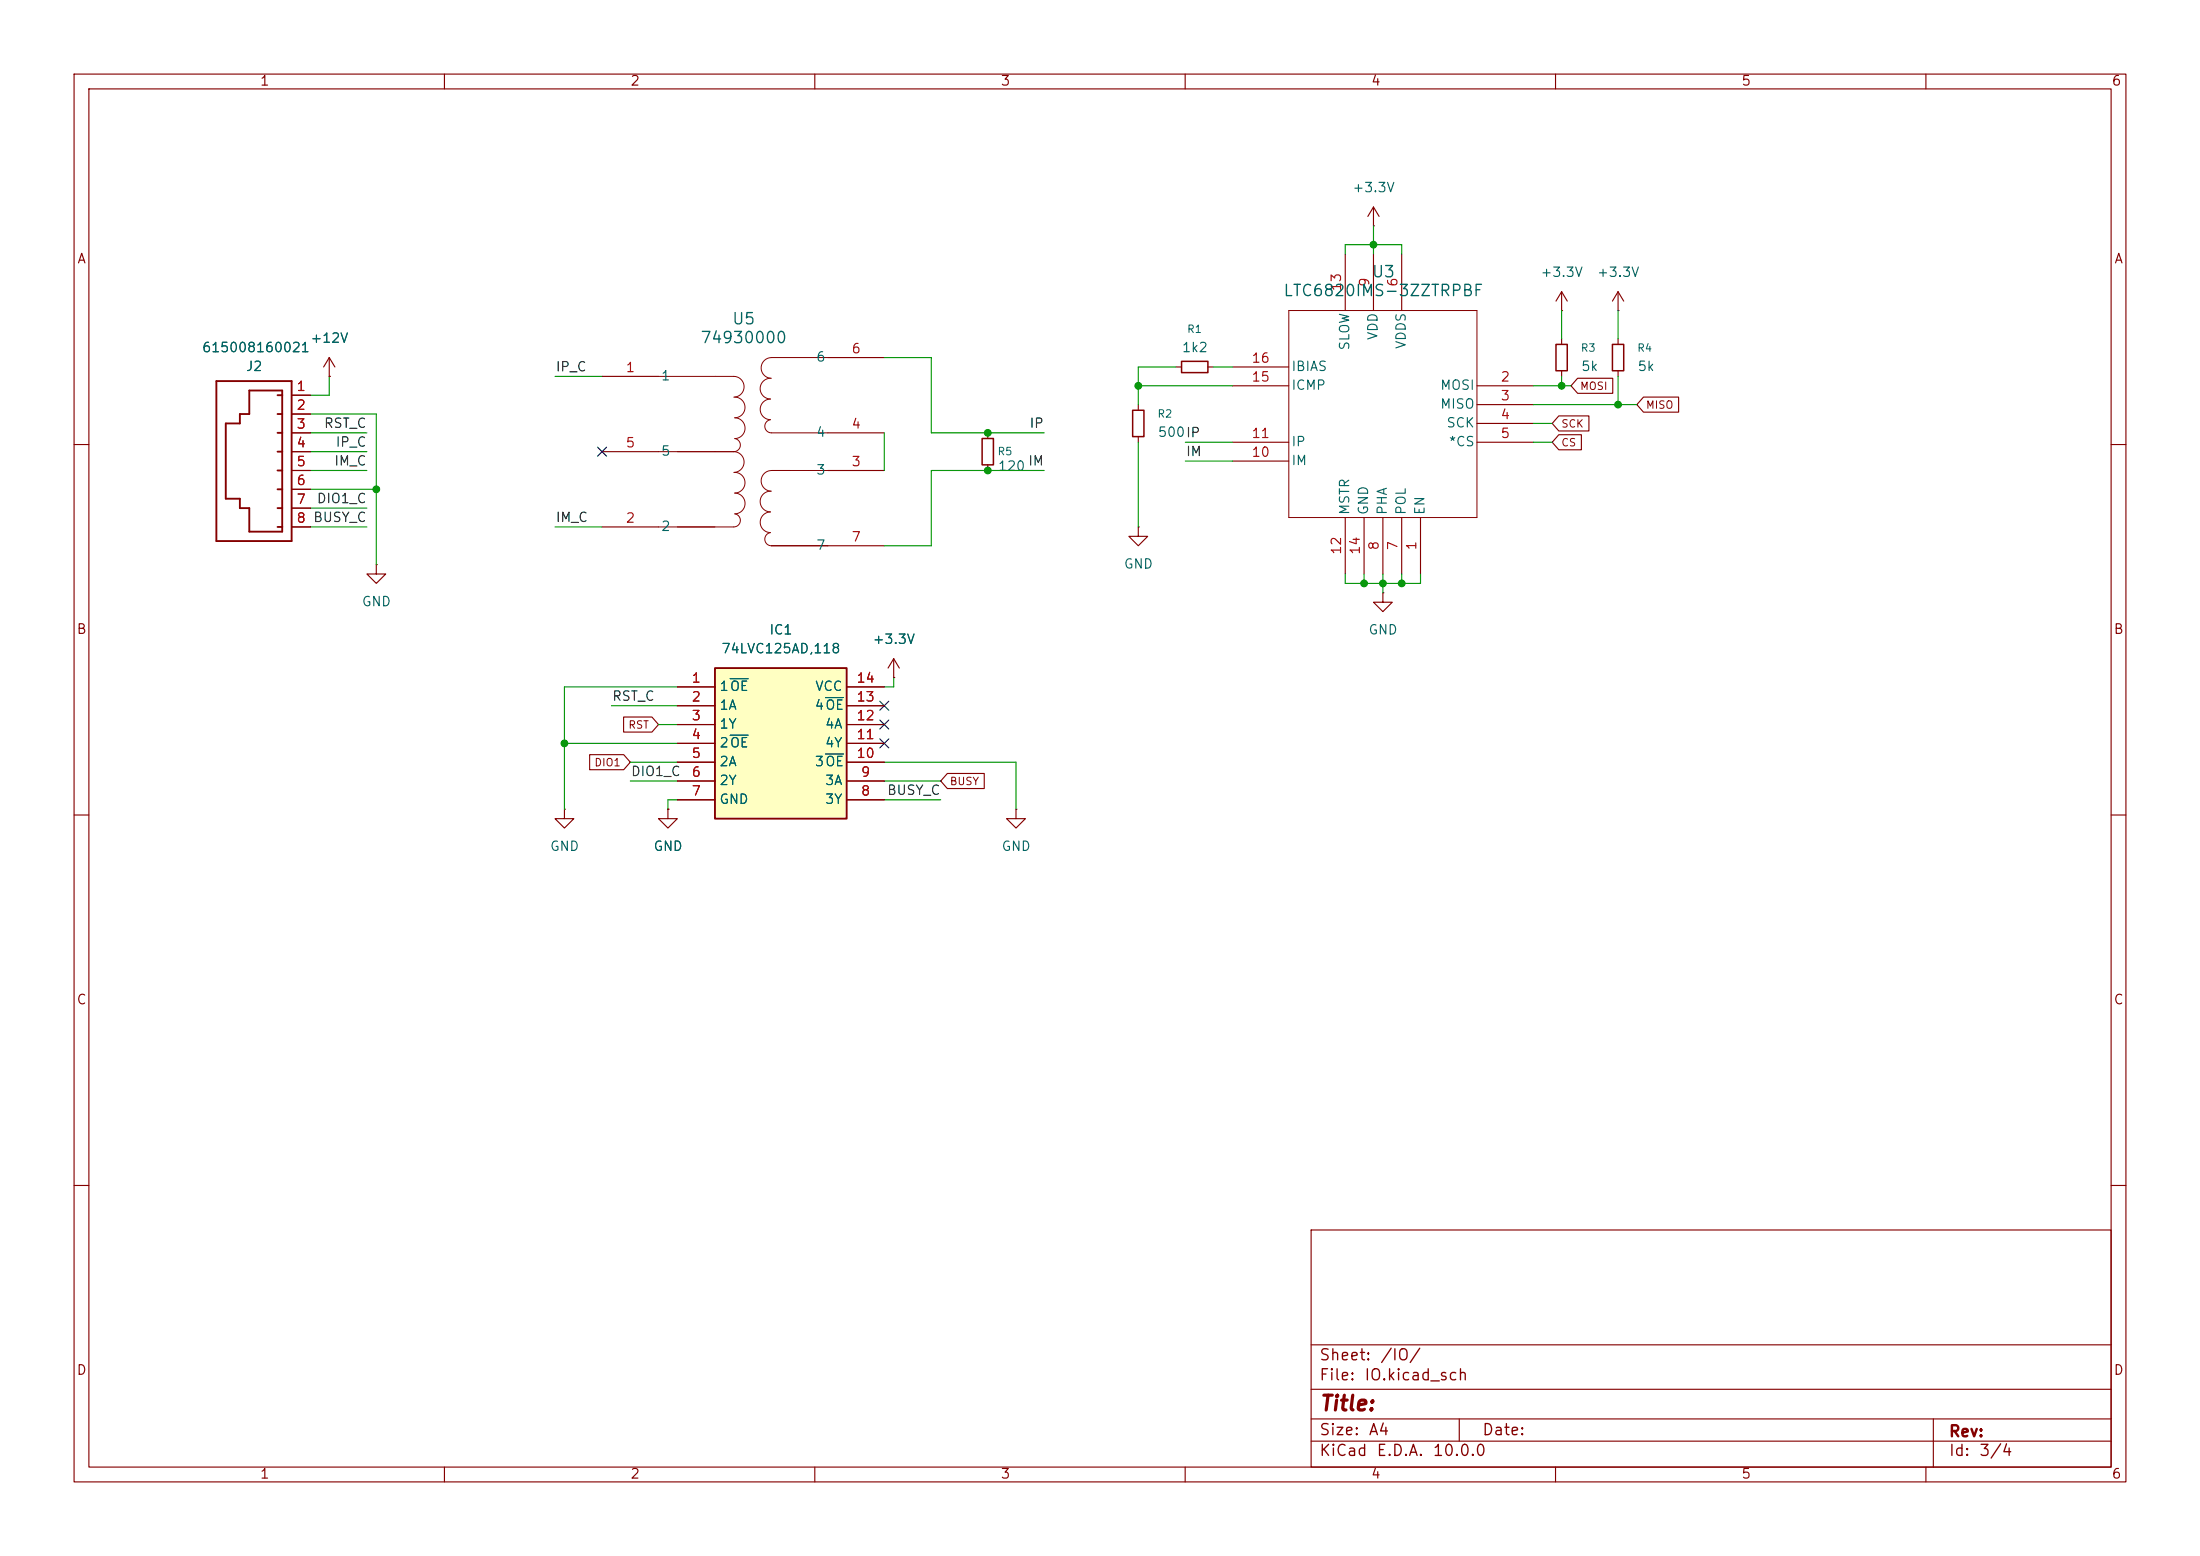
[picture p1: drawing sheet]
<svg xmlns="http://www.w3.org/2000/svg" width="297mm" height="210mm" viewBox="0 0 297 210" stroke-linecap="round" stroke-linejoin="round" font-family="sans-serif">
<g fill="none" stroke="#840000" stroke-width=".15">
<path d="M10 10h277v190h-277zM12 12h273v186h-273zM60 10v2M110 10v2M160 10v2M210 10v2M260 10v2M181.6 34.3v7.6M185.4 30.5h.1M185.4 27.9l-.7 1.3M185.4 27.9l.8 1.3M185.4 27.9v2.6"/>
<path d="M185.4 34.3v7.6M189.2 34.3v7.6M210.8 39.4v2.5M210.8 39.4l-.7 1.2M210.8 39.4l.8 1.2M218.4 39.4l-.7 1.2M218.4 39.4l.8 1.2M218.4 39.4v2.5M39.4 53.3h2.5M39.4 55.9h2.5M39.4 58.4h2.5M44.4 50.8h.1"/>
<path d="M44.4 48.3l-.7 1.2M44.4 48.3l.8 1.2M44.4 48.3v2.5M81.3 50.8h7.6M111.8 58.4h7.6M111.8 48.3h7.6M133.3 58.4v.8M158.7 49.5h.8M163.1 49.5h.7M166.4 49.5h7.6M166.4 52.1h7.6M166.4 59.7h7.6"/>
<path d="M199.4 52.1h7.6M199.4 54.6h7.6M199.4 57.2h7.6M199.4 59.7h7.6M210.8 41.9h.1M210.8 45.7v.8M210.8 50v.8M218.4 41.9h.1M218.4 45.7v.8M218.4 50v.8M10 60h2M39.4 61h2.5"/>
<path d="M39.4 63.5h2.5M39.4 66h2.5M39.4 68.6h2.5M39.4 71.1h2.5M50.8 76.2v1.3h1.3l-1.3 1.2-1.3-1.2h1.3M50.8 76.2h.1M81.3 61h7.6M81.3 71.1h7.6M111.8 63.5h7.6M111.8 73.7h7.6M133.3 62.7v.8M153.7 71.1v1.3h1.2l-1.2 1.3-1.3-1.3h1.3"/>
<path d="M153.7 71.1h.1M166.4 62.2h7.6M181.6 69.9v7.6M184.1 69.9v7.6M186.7 69.9v7.6M189.2 69.9v7.6M191.8 69.9v7.6M285 60h2M120.6 91.4h.1M120.6 88.9l-.7 1.3M120.6 88.9l.8 1.3M120.6 88.9v2.5"/>
<path d="M186.7 80v1.3h1.3l-1.3 1.3-1.3-1.3h1.3M186.7 80h.1M10 110h2M76.2 109.2v1.3h1.3l-1.3 1.3-1.3-1.3h1.3M76.2 109.2h.1M90.2 109.2v1.3h1.2l-1.2 1.3-1.3-1.3h1.3M90.2 109.2h.1M137.2 109.2v1.3h1.2l-1.2 1.3-1.3-1.3h1.3M137.2 109.2h.1M285 110h2M10 160h2M177 166h108v32h-108z"/>
<path d="M285 160h2M60 198v2M110 198v2M160 198v2M177 194.5h108M177 191.5h108M177 187.5h108M177 181.5h108M197 191.5v3M210 198v2M260 198v2M261 191.5v6.5"/>
</g>
<path d="M29.2 51.4h10.2v21.6h-10.2zM33.7 52.7h4.4v19.1h-4.4v-3.2h-1.3v-1.3h-1.9v-10.1h1.9v-1.3h1.3zM37.5 58.4h.6M37.5 55.9h.6M37.5 53.3h.6M37.5 71.1h.6M37.5 68.6h.6M37.5 66h.6M37.5 63.5h.6M37.5 61h.6" fill="none" stroke="#840000" stroke-width=".25"/>
<path d="M132.6 59.2h1.5v3.5h-1.5zM159.5 48.8h3.6v1.5h-3.6zM210.1 46.5h1.5v3.5h-1.5zM217.7 46.5h1.5v3.5h-1.5z" fill="none" stroke="#840000" stroke-width=".2"/>
<g fill="none" stroke="#840000" stroke-width=".14">
<path d="M88.9 50.8h10.2a1.4 1.4 0 0 1 1.3 1.4 1.4 1.4 0 0 1-1.3 1.4M99.2 53.6a1.4 1.4 0 0 1 1.4 1.4 1.4 1.4 0 0 1-1.4 1.4 1.4 1.4 0 0 1 1.4 1.4 1.4 1.4 0 0 1-1.4 1.4 .89 .89 0 0 1 .7 .9 .89 .89 0 0 1-.8 .9M104 56.7a.89 .89 0 0 0-.7 .9 .89 .89 0 0 0 .8 .8h7.7M104 51.1a1.4 1.4 0 0 0-1.4 1.3 1.4 1.4 0 0 0 1.4 1.4M104 53.9a1.39 1.39 0 0 0-1.4 1.3 1.39 1.39 0 0 0 1.4 1.4M111.8 48.3h-7.7a1.39 1.39 0 0 0-1.3 1.4 1.39 1.39 0 0 0 1.3 1.4M174 41.9h25.4v28h-25.4zM88.9 61h10.2M99.1 61a1.4 1.4 0 0 1 1.3 1.4 1.4 1.4 0 0 1-1.3 1.4M99.2 63.8a1.4 1.4 0 0 1 1.4 1.4 1.4 1.4 0 0 1-1.4 1.3 1.4 1.4 0 0 1 1.4 1.4 1.4 1.4 0 0 1-1.4 1.5 .89 .89 0 0 1 .7 .9 .89 .89 0 0 1-.8 .8h-10.2M104 71.9a.89 .89 0 0 0-.7 .9 .89 .89 0 0 0 .8 .9h7.7M104 66.3a1.4 1.4 0 0 0-1.4 1.4 1.4 1.4 0 0 0 1.4 1.4 1.4 1.4 0 0 0-1.4 1.4 1.4 1.4 0 0 0 1.4 1.4"/>
<path d="M104.1 63.5a1.39 1.39 0 0 0-1.3 1.4 1.39 1.39 0 0 0 1.3 1.4M104.1 63.5h7.7"/>
</g>
<path d="M96.5 90.2h17.8v20.3h-17.8z" fill="#ffffc2"/>
<path d="M96.5 90.2h17.8v20.3h-17.8z" fill="none" stroke="#840000" stroke-width=".25"/>
<g fill="none" stroke="#840000" stroke-width=".15">
<path d="M39.4 53.3h2.5M39.4 55.9h2.5M39.4 58.4h2.5M44.4 50.8h.1M153.7 54.6v.8M153.7 58.9v.8M210.4 56.1h4.1v2.1h-4.1l-.9-1zM210.4 58.7h3.1v2h-3.1l-.9-1zM213 51.1h4.7v2h-4.7l-.9-1zM221.9 53.6h4.7v2h-4.7l-.9-1zM39.4 61h2.5M39.4 63.5h2.5"/>
<path d="M39.4 66h2.5M39.4 68.6h2.5M39.4 71.1h2.5M84.2 96.8h3.8l.9 1-.9 1h-3.8zM91.4 92.7h5.1M91.4 95.3h5.1M91.4 97.8h5.1M114.3 92.7h5.1M114.3 95.3h5.1M114.3 97.8h5.1M120.6 91.4h.1M79.6 101.9h4.6l.9 1-.9 1h-4.6z"/>
<path d="M90.2 109.2h.1M91.4 100.3h5.1M91.4 102.9h5.1M91.4 105.4h5.1M91.4 108h5.1M114.3 100.3h5.1M114.3 102.9h5.1M114.3 105.4h5.1M114.3 108h5.1M127.9 104.4h5v2h-5l-.9-1z"/>
</g>
<path d="M98.6 91.6h2.4M98.6 99.2h2.4M111.4 94.1h2.5M111.4 101.8h2.5" fill="none" stroke="#006464" stroke-width=".15"/>
<path d="M152.9 55.4h1.5v3.5h-1.5z" fill="none" stroke="#840000" stroke-width=".2"/>
<g fill="none" stroke="#009600" stroke-width=".15">
<path d="M181.6 34.3v-1.3h7.6v1.3M185.4 30.5v3.8M41.9 55.9h8.9v20.3M41.9 58.4h7.6M44.4 50.8v2.5h-2.5M74.9 50.8h6.4M119.4 48.3h6.3v10.1h15.3M119.4 58.4v5.1M153.7 52.1h12.7M153.7 59.7v11.4M158.7 49.5h-5v5.1M160 59.7h6.4"/>
<path d="M163.8 49.5h2.6M207 52.1h5.1M207 59.7h2.5M207 54.6h14M207 57.2h2.5M210.8 41.9v3.8M210.8 50.8v1.3M218.4 41.9v3.8M218.4 50.8v3.8M41.9 71.1h7.6M41.9 66h8.9M41.9 68.6h7.6"/>
<path d="M41.9 61h7.6M41.9 63.5h7.6M74.9 71.1h6.4M141 63.5h-15.3v10.2h-6.3M160 62.2h6.4M181.6 77.5v1.2h10.2v-1.2M184.1 77.5v1.2M186.7 77.5v2.5M189.2 77.5v1.2M82.5 95.3h8.9M88.9 97.8h2.5M91.4 92.7h-15.2v16.5"/>
<path d="M120.6 91.4v1.3h-1.2M76.2 100.3h15.2M85.1 102.9h6.3M85.1 105.4h6.3M91.4 108h-1.2v1.2M119.4 102.9h17.8v6.3M119.4 105.4h7.6M119.4 108h7.6"/>
</g>
<path d="M80.7 60.4l1.2 1.2M81.9 60.4l-1.2 1.2M118.8 99.7l1.2 1.2M118.8 94.6l1.2 1.3M118.8 97.2l1.2 1.2M120 99.7l-1.2 1.2M120 94.6l-1.2 1.3M120 97.2l-1.2 1.2" fill="none" stroke="#000084" stroke-width=".15"/>
<g fill="#009600" stroke="#009600" stroke-width=".14">
<circle cx="50.8" cy="66" r=".46"/>
<circle cx="189.2" cy="78.7" r=".46"/>
<circle cx="185.4" cy="33" r=".46"/>
<circle cx="184.1" cy="78.7" r=".46"/>
<circle cx="186.7" cy="78.7" r=".46"/>
<circle cx="153.7" cy="52.1" r=".46"/>
<circle cx="76.2" cy="100.3" r=".46"/>
<circle cx="133.3" cy="58.4" r=".46"/>
<circle cx="133.3" cy="63.5" r=".46"/>
<circle cx="210.8" cy="52.1" r=".46"/>
<circle cx="218.4" cy="54.6" r=".46"/>
</g>
<text font-size="2" fill="#840000" x="178" y="190.9">Title:</text>
<g font-size="1.5" fill="#006464">
<text x="173.2" y="40.4">LTC6820IMS-3ZZTRPBF</text>
<text x="185.1" y="37.8">U3</text>
<text x="94.4" y="46.7">74930000</text>
<text x="98.7" y="44.2">U5</text>
</g>
<g font-size="1.5" fill="#840000">
<text x="178" y="184">Sheet:</text>
<text x="186.2" y="184">/IO/</text>
<text x="178" y="186.7">File:</text>
<text x="184.1" y="186.7">IO.kicad_sch</text>
<text x="178" y="196.9">KiCad</text>
<text x="178" y="194.1">Size:</text>
<text x="184.7" y="194.1">A4</text>
<text x="185.7" y="196.9">E.D.A.</text>
<text x="193.3" y="196.9">10.0.0</text>
<text x="200" y="194.1">Date:</text>
<text x="263" y="194.3">Rev:</text>
<text x="263" y="196.9">Id:</text>
<text x="267.1" y="196.9">3/4</text>
</g>
<g font-size="1.3" fill="#840000">
<text x="35" y="11.9">1</text>
<text x="85" y="11.9">2</text>
<text x="135" y="11.9">3</text>
<text x="185" y="11.9">4</text>
<text x="235" y="11.9">5</text>
<text x="285" y="11.9">6</text>
<text x="10.3" y="35.9">A</text>
<text x="285.3" y="35.9">A</text>
<text x="10.3" y="85.9">B</text>
<text x="285.3" y="85.9">B</text>
<text x="10.3" y="135.9">C</text>
<text x="285.3" y="135.9">C</text>
<text x="10.3" y="185.9">D</text>
<text x="285.3" y="185.9">D</text>
<text x="35" y="199.9">1</text>
<text x="85" y="199.9">2</text>
<text x="135" y="199.9">3</text>
<text x="185" y="199.9">4</text>
<text x="235" y="199.9">5</text>
<text x="285" y="199.9">6</text>
</g>
<g font-size="1.3" fill="#006464">
<text x="182.5" y="26.3">+3.3V</text>
<text x="207.9" y="37.7">+3.3V</text>
<text x="215.5" y="37.7">+3.3V</text>
<text x="27.2" y="47.9">615008160021</text>
<text x="41.8" y="46.6">+12V</text>
<text x="159.5" y="47.9">1k2</text>
<text x="182.5" y="47.4" transform="rotate(-90 182.5 47.4)">SLOW</text>
<text x="186.3" y="46" transform="rotate(-90 186.3 46)">VDD</text>
<text x="190.1" y="47.2" transform="rotate(-90 190.1 47.2)">VDDS</text>
<text x="33.1" y="50.4">J2</text>
<text x="89.2" y="51.7">1</text>
<text x="110.1" y="49.1">6</text>
<text x="174.2" y="52.9">ICMP</text>
<text x="174.2" y="50.4">IBIAS</text>
<text x="194.3" y="52.9">MOSI</text>
<text x="213.4" y="50.4">5k</text>
<text x="221" y="50.4">5k</text>
<text x="110.1" y="59.3">4</text>
<text x="156.2" y="59.3">500IP</text>
<text x="194.3" y="55.5">MISO</text>
<text x="195.2" y="58">SCK</text>
<text x="89.2" y="61.8">5</text>
<text x="110.1" y="64.4">3</text>
<text x="134.6" y="63.9">120</text>
<text x="174.2" y="63.1">IM</text>
<text x="174.2" y="60.6">IP</text>
<text x="195.5" y="60.6">*CS</text>
<text x="89.2" y="72">2</text>
<text x="182.5" y="69.6" transform="rotate(-90 182.5 69.6)">MSTR</text>
<text x="185" y="69.6" transform="rotate(-90 185 69.6)">GND</text>
<text x="187.6" y="69.6" transform="rotate(-90 187.6 69.6)">PHA</text>
<text x="190.1" y="69.6" transform="rotate(-90 190.1 69.6)">POL</text>
<text x="192.6" y="69.6" transform="rotate(-90 192.6 69.6)">EN</text>
<text x="110.1" y="74.5">7</text>
<text x="151.6" y="77.1">GND</text>
<text x="48.8" y="82.1">GND</text>
<text x="97.3" y="88.5">74LVC125AD,118</text>
<text x="103.8" y="86">IC1</text>
<text x="117.7" y="87.2">+3.3V</text>
<text x="184.7" y="86">GND</text>
<text x="97" y="93.6">1OE</text>
<text x="110" y="93.6">VCC</text>
<text x="97" y="96.1">1A</text>
<text x="97" y="98.7">1Y</text>
<text x="97" y="101.2">2OE</text>
<text x="109.9" y="96.1">4OE</text>
<text x="111.3" y="101.2">4Y</text>
<text x="111.3" y="98.7">4A</text>
<text x="97" y="103.7">2A</text>
<text x="97" y="106.3">2Y</text>
<text x="109.9" y="103.7">3OE</text>
<text x="111.3" y="106.3">3A</text>
<text x="97" y="108.8">GND</text>
<text x="111.3" y="108.8">3Y</text>
<text x="74.2" y="115.2">GND</text>
<text x="88.1" y="115.2">GND</text>
<text x="135.1" y="115.2">GND</text>
</g>
<g font-size="1.3" fill="#a90000">
<text x="181.4" y="39.4" transform="rotate(-90 181.4 39.4)">13</text>
<text x="185.2" y="38.8" transform="rotate(-90 185.2 38.8)">9</text>
<text x="189" y="38.8" transform="rotate(-90 189 38.8)">6</text>
<text x="39.9" y="53.1">1</text>
<text x="84.4" y="50.5">1</text>
<text x="114.9" y="48">6</text>
<text x="168.9" y="51.8">15</text>
<text x="168.9" y="49.3">16</text>
<text x="202.5" y="51.8">2</text>
<text x="39.9" y="55.6">2</text>
<text x="39.9" y="58.2">3</text>
<text x="114.9" y="58.2">4</text>
<text x="168.9" y="59.4">11</text>
<text x="202.5" y="54.4">3</text>
<text x="202.5" y="56.9">4</text>
<text x="202.5" y="59.4">5</text>
<text x="39.9" y="60.7">4</text>
<text x="39.9" y="63.2">5</text>
<text x="39.9" y="65.8">6</text>
<text x="84.4" y="60.7">5</text>
<text x="114.9" y="63.2">3</text>
<text x="168.9" y="62">10</text>
<text x="39.9" y="68.3">7</text>
<text x="39.9" y="70.9">8</text>
<text x="84.4" y="70.9">2</text>
<text x="114.9" y="73.4">7</text>
<text x="181.4" y="75" transform="rotate(-90 181.4 75)">12</text>
<text x="183.9" y="75" transform="rotate(-90 183.9 75)">14</text>
<text x="186.4" y="74.4" transform="rotate(-90 186.4 74.4)">8</text>
<text x="189" y="74.4" transform="rotate(-90 189 74.4)">7</text>
<text x="191.5" y="74.4" transform="rotate(-90 191.5 74.4)">1</text>
<text x="93.3" y="92.5">1</text>
<text x="93.3" y="95">2</text>
<text x="115.5" y="95">13</text>
<text x="115.5" y="92.5">14</text>
<text x="93.3" y="97.5">3</text>
<text x="93.3" y="100.1">4</text>
<text x="115.5" y="100.1">11</text>
<text x="115.5" y="97.5">12</text>
<text x="93.3" y="102.6">5</text>
<text x="93.3" y="105.2">6</text>
<text x="93.3" y="107.7">7</text>
<text x="115.5" y="102.6">10</text>
<text x="116.1" y="107.7">8</text>
<text x="116.1" y="105.2">9</text>
</g>
<g font-size="1.3" fill="#0f0f0f">
<text x="74.9" y="50.5">IP_C</text>
<text x="43.6" y="58.1">RST_C</text>
<text x="138.9" y="58.1">IP</text>
<text x="45" y="63.2">IM_C</text>
<text x="45.2" y="60.6">IP_C</text>
<text x="138.7" y="63.2">IM</text>
<text x="160" y="61.9">IM</text>
<text x="42.2" y="70.8">BUSY_C</text>
<text x="42.7" y="68.2">DIO1_C</text>
<text x="74.9" y="70.8">IM_C</text>
<text x="82.5" y="94.9">RST_C</text>
<text x="85.1" y="105.1">DIO1_C</text>
<text x="119.7" y="107.6">BUSY_C</text>
</g>
<g font-size="1" fill="#006464">
<text x="160.2" y="45.2">R1</text>
<text x="213.3" y="47.7">R3</text>
<text x="220.9" y="47.7">R4</text>
<text x="156.2" y="56.6">R2</text>
<text x="134.6" y="61.7">R5</text>
</g>
<g font-size="1" fill="#840000">
<text x="213.2" y="52.9">MOSI</text>
<text x="210.7" y="58">SCK</text>
<text x="222.1" y="55.4">MISO</text>
<text x="210.7" y="60.5">CS</text>
<text x="84.7" y="98.6">RST</text>
<text x="80.2" y="103.7">DIO1</text>
<text x="128.1" y="106.2">BUSY</text>
</g>
</svg>
